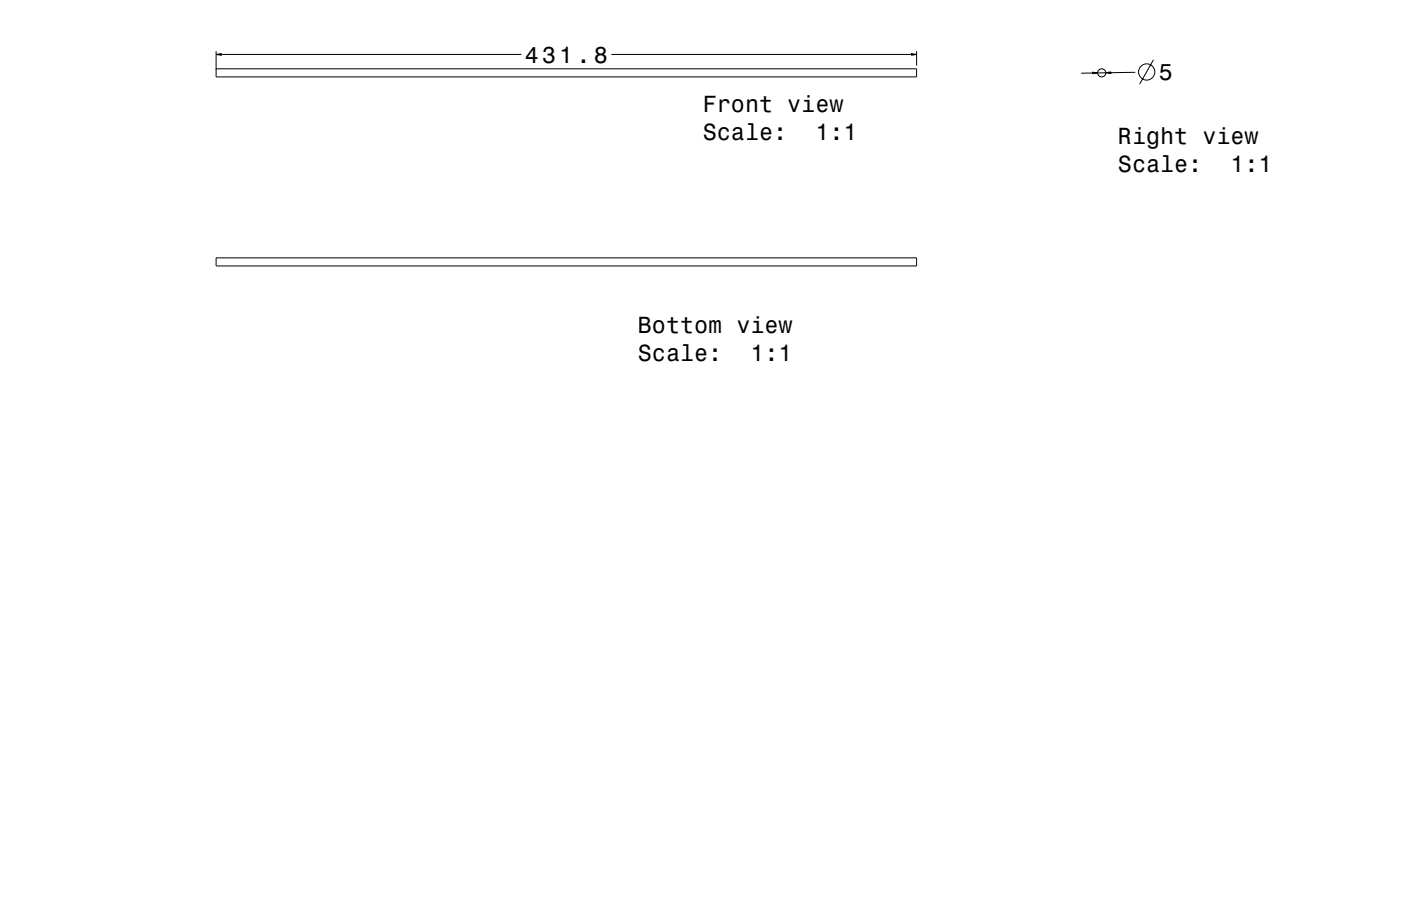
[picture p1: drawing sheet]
<svg xmlns="http://www.w3.org/2000/svg" width="864mm" height="559mm" viewBox="0 0 864 559" stroke-linecap="round" stroke-linejoin="round" font-family="sans-serif">
<g fill="none" stroke="#000" stroke-width=".62">
<path d="M133 34l3-1v1zM133 32v15h432v-5h-432M136 34h185M377 34h185M562 33l3 1h-3zM565 32v8M711 37l-8 15M673 45h4l-4 1zM673 45h-7M682 45l3-1v1zM682 45h-5M700 45h-15"/>
<path d="M133 159h432v5h-432z"/>
<circle cx="679" cy="45" r="2.5"/>
<circle cx="707" cy="44" r="5"/>
</g>
<g fill="#000">
<path d="M133 34l3-1v1z" fill-rule="evenodd"/>
<path d="M562 33l3 1h-3z" fill-rule="evenodd"/>
<path d="M673 45h4l-4 1z" fill-rule="evenodd"/>
<path d="M682 45l3-1v1z" fill-rule="evenodd"/>
</g>
<g font-size="14.4">
<text x="323" y="39">431.8</text>
<text x="714" y="49">5</text>
<text x="433" y="69">Front view</text>
<text x="433" y="86">Scale:</text>
<text x="503" y="86">1:1</text>
<text x="689" y="89">Right view</text>
<text x="689" y="106">Scale:</text>
<text x="759" y="106">1:1</text>
<text x="393" y="205">Bottom view</text>
<text x="393" y="223">Scale:</text>
<text x="463" y="223">1:1</text>
</g>
</svg>
